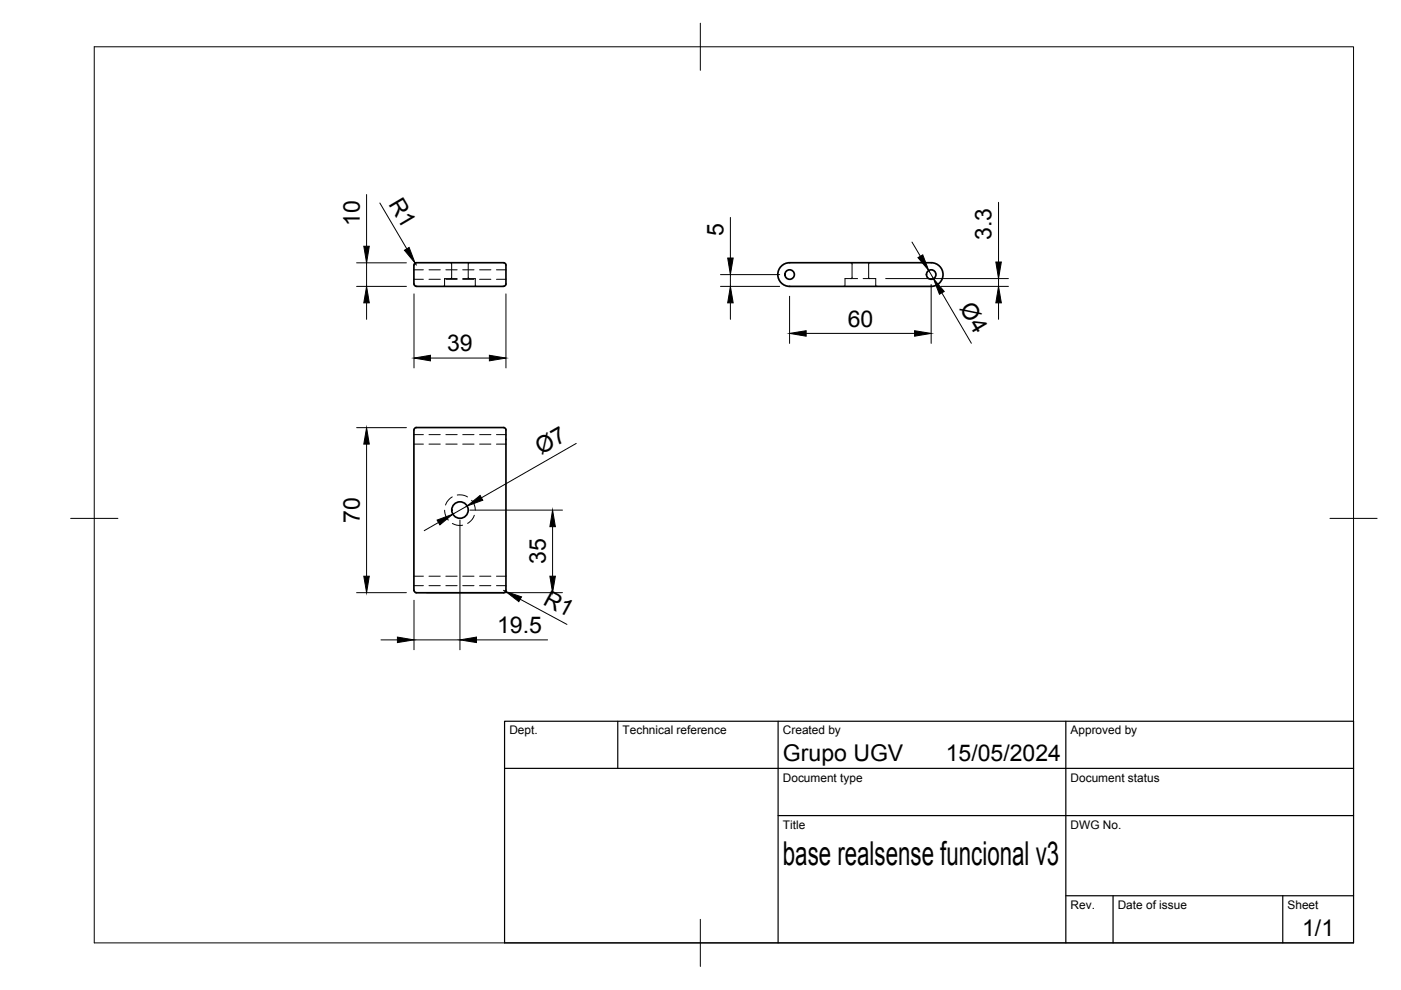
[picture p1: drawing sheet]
<svg xmlns="http://www.w3.org/2000/svg" width="297mm" height="210mm" viewBox="0 0 297 210" stroke-linecap="round" stroke-linejoin="round" font-family="sans-serif">
<!-- layer: Visible -->
<g fill="none" stroke="#000" stroke-width=".36">
<path d="M87.8 56.2v2.8a1.95 1.95 0 0 0 .2 1.6l.3 .1M87.8 56.2v-.3l.5-.2h18.5l.2 .1 .3 .4M107.3 56.2v2.8a2.09 2.09 0 0 1-.3 1.6l-.2 .1M167.4 55.7h30a2.51 2.51 0 0 1 2.5 2.5 2.51 2.51 0 0 1-2.5 2.5h-30M167.4 55.7a2.51 2.51 0 0 0-2.5 2.5 2.51 2.51 0 0 0 2.5 2.5M88.3 60.7h18.5M87.8 125.2v-32.8a2.04 2.04 0 0 1 .2-1.7l18.8-.1a1.1 1.1 0 0 1 .5 1.4v33.2M87.8 125.2v.2l.5 .3h18.5l.4-.3 .1-.2"/>
<circle cx="167.4" cy="58.2" r="1.01"/>
<circle cx="197.4" cy="58.2" r="1.01"/>
<circle cx="97.5" cy="108.1" r="1.75"/>
</g>
<!-- layer: Hidden -->
<g fill="none" stroke="#000" stroke-width=".21">
<path d="M87.8 57.2h2M87.8 59.2h2M91 57.2h2.3M91 59.2h2.3M94.5 57.2h2.4M94.5 59.2h2.4M95.5 55.7l.3 .2v3l-.3 .2M96.9 59.1h-2.6v1.5l-.3 .1M98.1 59.1h2.7v1.5l.2 .1M98.1 57.2h2.4M98.1 59.2h2.4M99.5 55.7l-.2 .2v3l.2 .2"/>
<path d="M101.7 57.2h2.4M101.7 59.2h2.4M105.3 57.2h2M105.3 59.2h2M180.4 55.7l.3 .2v3l-.3 .2M181.8 59.1h-2.6v1.5l-.3 .1M183 59.1h2.7v1.5l.2 .1M184.4 55.7l-.2 .2v3l.2 .2M87.8 92.2h2M87.8 94.2h2M91 92.2h2.3M91 94.2h2.3"/>
<path d="M94.5 92.2h2.4M94.5 94.2h2.4M98.1 92.2h2.4M98.1 94.2h2.4M101.7 92.2h2.4M101.7 94.2h2.4M105.3 92.2h2M105.3 94.2h2M94.3 108.2l.2 1.2 .5 .9M95.9 105.4a3.2 3.2 0 0 0-1.4 1.7M95.9 111a3.1 3.1 0 0 0 2.2 .4M96.9 105l1-.1 1.2 .5"/>
<path d="M100 106.1l.1 .1a3.3 3.3 0 0 1 .7 2M100.6 109.3a2.99 2.99 0 0 1-1.5 1.7M87.8 122.2h2M87.8 124.2h2M91 122.2h2.3M91 124.2h2.3M94.5 122.2h2.4M94.5 124.2h2.4M98.1 122.2h2.4M98.1 124.2h2.4M101.7 122.2h2.4M101.7 124.2h2.4"/>
<path d="M105.3 122.2h2M105.3 124.2h2"/>
</g>
<!-- layer: BORDER -->
<path d="M20 9.9h267v190h-267zM148.5 4.9v10M15 109.9h10M282 109.9h10M148.5 194.9v10" fill="none" stroke="#000" stroke-width=".21"/>
<!-- layer: TITLEBLOCK -->
<path d="M107 152.9h180v47h-180zM131 152.9v10M165 152.9v47M226 152.9v47M107 162.9h180M165 172.9h122M226 189.9h61M236 189.9v10M272 189.9v10" fill="none" stroke="#000" stroke-width=".25"/>
<!-- layer: FD_Dimensions -->
<g fill="none" stroke="#000" stroke-width=".21">
<path d="M75.6 55.7h10.6M77.7 41.2v11M77.7 55.7v5M80.5 43l5.8 9.8M88 55.8l.3 .4M152.8 58.2h12.5M154.9 46.1v8.6M154.9 58.2v2.5M187.8 59.1h26M193.4 51.3l1.7 3M196.9 57.4l1 1.7M211.7 42.9v12.7"/>
<path d="M211.7 59.1v1.6M75.6 60.7h10.6M77.7 64.2v3.5M87.8 62.3v15.7M91.3 75.9h12.5M107.3 62.3v15.7M152.8 60.7h12.5M154.9 64.2v3.5M167.4 62.8v10M170.9 70.7h23M197.4 60.3v12.5M199.5 60.7h14.3"/>
<path d="M199.7 62.1l6.3 10.7M211.7 64.2v3.5M75.6 90.7h10.6M77.7 94.2v28M122.2 94l-20.1 11.6M93 110.8l-3.1 1.7M97.5 110.3v27.5M99 107.3l-3 1.7M99.6 108.2h19.7M117.2 111.7v10.5M75.6 125.7h10.6M80.8 135.7h3.5"/>
<path d="M87.8 127.3v10.5M87.8 135.7h9.7M90.4 125.7h28.9M101 135.7h15.1M106.8 125.2l.4 .2M110.3 127.1l9.9 5.3"/>
</g>
<g fill="#000" stroke="#000" stroke-width=".21">
<path d="M77.1 52.2h1.2l-.6 3.5zM85.7 53.1l1-.6 1.3 3.3zM154.3 54.7h1.1l-.5 3.5zM194.6 54.6l1-.6 1.3 3.4zM211.1 55.6h1.2l-.6 3.5zM77.7 60.7l.6 3.5h-1.2zM87.8 75.9l3.5-.6v1.2zM103.8 75.3l3.5 .6-3.5 .6zM154.9 60.7l.5 3.5h-1.1zM167.4 70.7l3.5-.6v1.2zM193.9 70.1l3.5 .6-3.5 .6zM197.9 59.1l2.3 2.7-1 .6z"/>
<path d="M211.7 60.7l.6 3.5h-1.2zM77.7 90.7l.6 3.5h-1.2zM92.7 110.3l3.3-1.3-2.7 2.3zM99 107.3l2.8-2.3 .6 1.1zM117.2 108.2l.6 3.5h-1.2zM77.1 122.2h1.2l-.6 3.5zM84.3 135.1l3.5 .6-3.5 .5zM97.5 135.7l3.5-.6v1.1zM107.2 125.4l3.4 1.1-.6 1.1zM116.6 122.2h1.2l-.6 3.5z"/>
</g>
<text font-size="7" x="166" y="183.4">base realsense funcional v3</text>
<g font-size="4.9">
<text x="76.3" y="47.9" transform="rotate(-90 76.3 47.9)">10</text>
<text x="82.3" y="43.2" transform="rotate(59 82.3 43.2)">R1</text>
<text x="153.4" y="50" transform="rotate(-90 153.4 50)">5</text>
<text x="210.2" y="50.9" transform="rotate(-90 210.2 50.9)">3.3</text>
<text x="203.4" y="65.4" transform="rotate(60 203.4 65.4)">Ø4</text>
<text x="179.7" y="69.2">60</text>
<text x="94.8" y="74.5">39</text>
<text x="114.7" y="96.5" transform="rotate(-30 114.7 96.5)">Ø7</text>
<text x="76.3" y="110.9" transform="rotate(-90 76.3 110.9)">70</text>
<text x="115.7" y="119.6" transform="rotate(-90 115.7 119.6)">35</text>
<text x="114.9" y="128" transform="rotate(28 114.9 128)">R1</text>
<text x="105.4" y="134.2">19.5</text>
<text x="166" y="161.4">Grupo UGV</text>
<text x="200.5" y="161.4">15/05/2024</text>
<text x="276.1" y="198.6">1/1</text>
</g>
<g font-size="2.5">
<text x="108" y="155.7">Dept.</text>
<text x="132" y="155.7">Technical reference</text>
<text x="166" y="155.7">Created by</text>
<text x="227" y="155.7">Approved by</text>
<text x="166" y="165.7">Document type</text>
<text x="227" y="165.7">Document status</text>
<text x="166" y="175.7">Title</text>
<text x="227" y="175.7">DWG No.</text>
<text x="227" y="192.7">Rev.</text>
<text x="237" y="192.7">Date of issue</text>
<text x="273" y="192.7">Sheet</text>
</g>
</svg>
